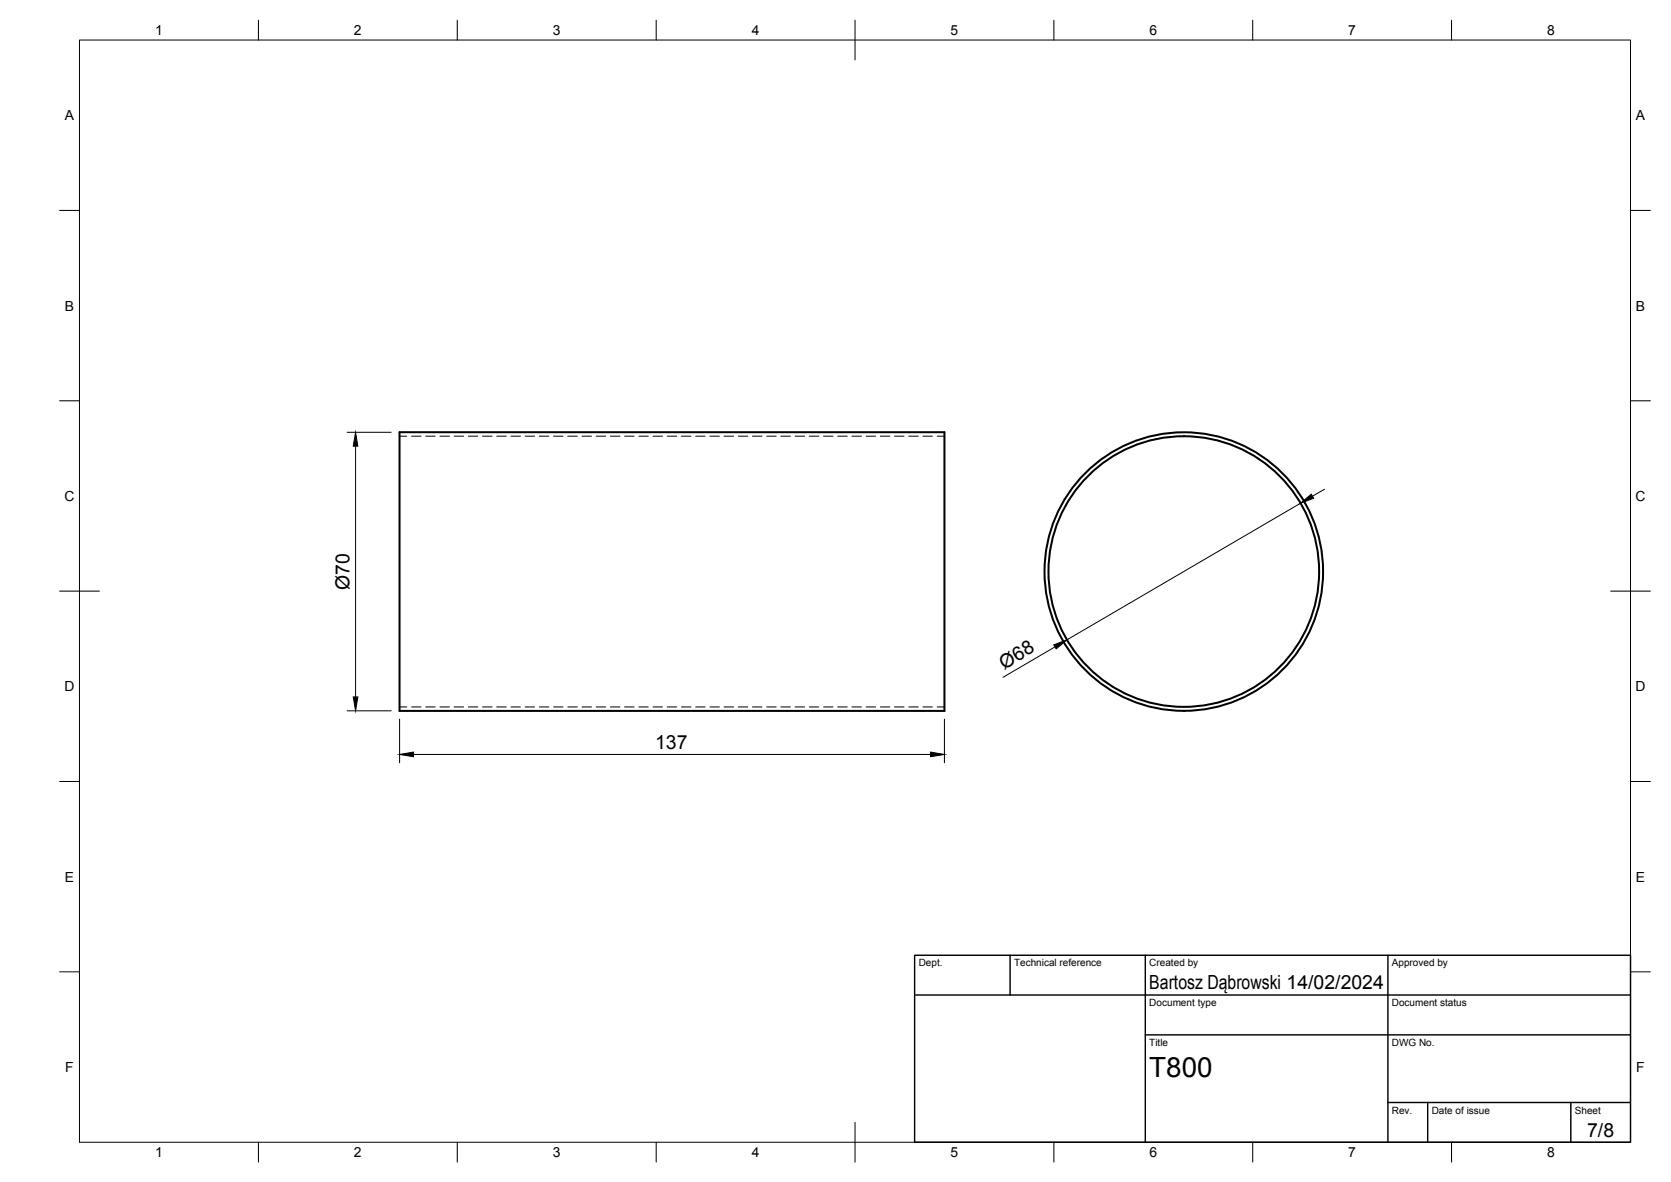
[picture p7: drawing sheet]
<svg xmlns="http://www.w3.org/2000/svg" width="420mm" height="297mm" viewBox="0 0 420 297" stroke-linecap="round" stroke-linejoin="round" font-family="sans-serif">
<!-- layer: Visible -->
<g fill="none" stroke="#000" stroke-width=".51">
<path d="M100.5 108.6h137v70.1h-137z"/>
<circle cx="297.7" cy="143.6" r="35"/>
<circle cx="297.7" cy="143.6" r="34"/>
</g>
<!-- layer: Hidden -->
<g fill="none" stroke="#000" stroke-width=".25">
<path d="M100.5 109.6h1.8M103.5 109.6h2.4M107 109.6h2.4M110.6 109.6h2.4M114.2 109.6h2.4M117.8 109.6h2.3M121.3 109.6h2.4M124.9 109.6h2.4M128.5 109.6h2.4M132.1 109.6h2.3M135.6 109.6h2.4M139.2 109.6h2.4"/>
<path d="M142.8 109.6h2.3M146.3 109.6h2.4M149.9 109.6h2.4M153.5 109.6h2.4M157.1 109.6h2.3M160.6 109.6h2.4M164.2 109.6h2.4M167.8 109.6h2.4M171.3 109.6h2.4M174.9 109.6h2.4M178.5 109.6h2.4M182.1 109.6h2.3"/>
<path d="M185.6 109.6h2.4M189.2 109.6h2.4M192.8 109.6h2.4M196.3 109.6h2.4M199.9 109.6h2.4M203.5 109.6h2.4M207.1 109.6h2.3M210.6 109.6h2.4M214.2 109.6h2.4M217.8 109.6h2.4M221.4 109.6h2.3M224.9 109.6h2.4"/>
<path d="M228.5 109.6h2.4M232.1 109.6h2.3M235.6 109.6h1.9M100.5 177.7h1.8M103.5 177.7h2.4M107 177.7h2.4M110.6 177.7h2.4M114.2 177.7h2.4M117.8 177.7h2.3M121.3 177.7h2.4M124.9 177.7h2.4M128.5 177.7h2.4"/>
<path d="M132.1 177.7h2.3M135.6 177.7h2.4M139.2 177.7h2.4M142.8 177.7h2.3M146.3 177.7h2.4M149.9 177.7h2.4M153.5 177.7h2.4M157.1 177.7h2.3M160.6 177.7h2.4M164.2 177.7h2.4M167.8 177.7h2.4M171.3 177.7h2.4"/>
<path d="M174.9 177.7h2.4M178.5 177.7h2.4M182.1 177.7h2.3M185.6 177.7h2.4M189.2 177.7h2.4M192.8 177.7h2.4M196.3 177.7h2.4M199.9 177.7h2.4M203.5 177.7h2.4M207.1 177.7h2.3M210.6 177.7h2.4M214.2 177.7h2.4"/>
<path d="M217.8 177.7h2.4M221.4 177.7h2.3M224.9 177.7h2.4M228.5 177.7h2.4M232.1 177.7h2.3M235.6 177.7h1.9"/>
</g>
<!-- layer: BORDER -->
<g fill="none" stroke="#000" stroke-width=".25">
<path d="M20 10.1h390v276.9h-390zM65 5.1v5M115 5.1v5M165 5.1v5M215 5.1v10M265 5.1v5M315 5.1v5M365 5.1v5M15 52.9h5M410 52.9h5M15 100.7h5M410 100.7h5"/>
<path d="M15 148.6h10M405 148.6h10M15 196.4h5M410 196.4h5M15 244.2h5M410 244.2h5M65 287v5M115 287v5M165 287v5M215 282.1v9.9M265 287v5M315 287v5"/>
<path d="M365 287v5"/>
</g>
<!-- layer: TITLEBLOCK -->
<path d="M230 240.1h180v46.9h-180zM230 250h180M254 240.1v9.9M288 240.1v46.9M349 240.1v46.9M288 260.1h122M349 277.1h61M359 277.1v9.9M395 277.1v9.9" fill="none" stroke="#000" stroke-width=".36"/>
<!-- layer: FD_Dimensions -->
<path d="M87.3 108.6h11.1M89.4 112.1v63M327 126.5l-58.7 34.3M333 122.9l-3 1.8M87.3 178.6h11.1M265.3 162.6l-13.1 7.6M100.5 180.7v11M104 189.6h130M237.5 180.7v11" fill="none" stroke="#000" stroke-width=".25"/>
<path d="M89.4 108.6l.6 3.5h-1.2zM327 126.5l2.7-2.3 .6 1zM88.8 175.1h1.2l-.6 3.5zM265 162.1l3.3-1.3-2.7 2.3zM100.5 189.6l3.5-.6v1.2zM234 189l3.5 .6-3.5 .6z" fill="#000" stroke="#000" stroke-width=".25"/>
<text font-size="7" x="289" y="270.6">T800</text>
<g font-size="4.9">
<text x="87.9" y="148.2" transform="rotate(-90 87.9 148.2)">Ø70</text>
<text x="252.5" y="168.3" transform="rotate(-30 252.5 168.3)">Ø68</text>
<text x="164.7" y="188.1">137</text>
<text x="289" y="248.5">Bartosz Dąbrowski 14/02/2024</text>
<text x="399.1" y="285.7">7/8</text>
</g>
<g font-size="3.5">
<text x="39" y="8.8">1</text>
<text x="89" y="8.8">2</text>
<text x="139" y="8.8">3</text>
<text x="189" y="8.8">4</text>
<text x="239" y="8.8">5</text>
<text x="289" y="8.8">6</text>
<text x="339" y="8.8">7</text>
<text x="389" y="8.8">8</text>
<text x="16.3" y="30.2">A</text>
<text x="411.3" y="30.2">A</text>
<text x="16.3" y="78">B</text>
<text x="411.3" y="78">B</text>
<text x="16.2" y="125.9">C</text>
<text x="411.2" y="125.9">C</text>
<text x="16.2" y="173.7">D</text>
<text x="411.2" y="173.7">D</text>
<text x="16.3" y="221.6">E</text>
<text x="411.3" y="221.6">E</text>
<text x="16.4" y="269.4">F</text>
<text x="411.4" y="269.4">F</text>
<text x="39" y="290.8">1</text>
<text x="89" y="290.8">2</text>
<text x="139" y="290.8">3</text>
<text x="189" y="290.8">4</text>
<text x="239" y="290.8">5</text>
<text x="289" y="290.8">6</text>
<text x="339" y="290.8">7</text>
<text x="389" y="290.8">8</text>
</g>
<g font-size="2.5">
<text x="231" y="242.9">Dept.</text>
<text x="255" y="242.9">Technical reference</text>
<text x="289" y="242.9">Created by</text>
<text x="350" y="242.9">Approved by</text>
<text x="289" y="252.8">Document type</text>
<text x="350" y="252.8">Document status</text>
<text x="289" y="262.9">Title</text>
<text x="350" y="262.9">DWG No.</text>
<text x="350" y="279.9">Rev.</text>
<text x="360" y="279.9">Date of issue</text>
<text x="396" y="279.9">Sheet</text>
</g>
</svg>
